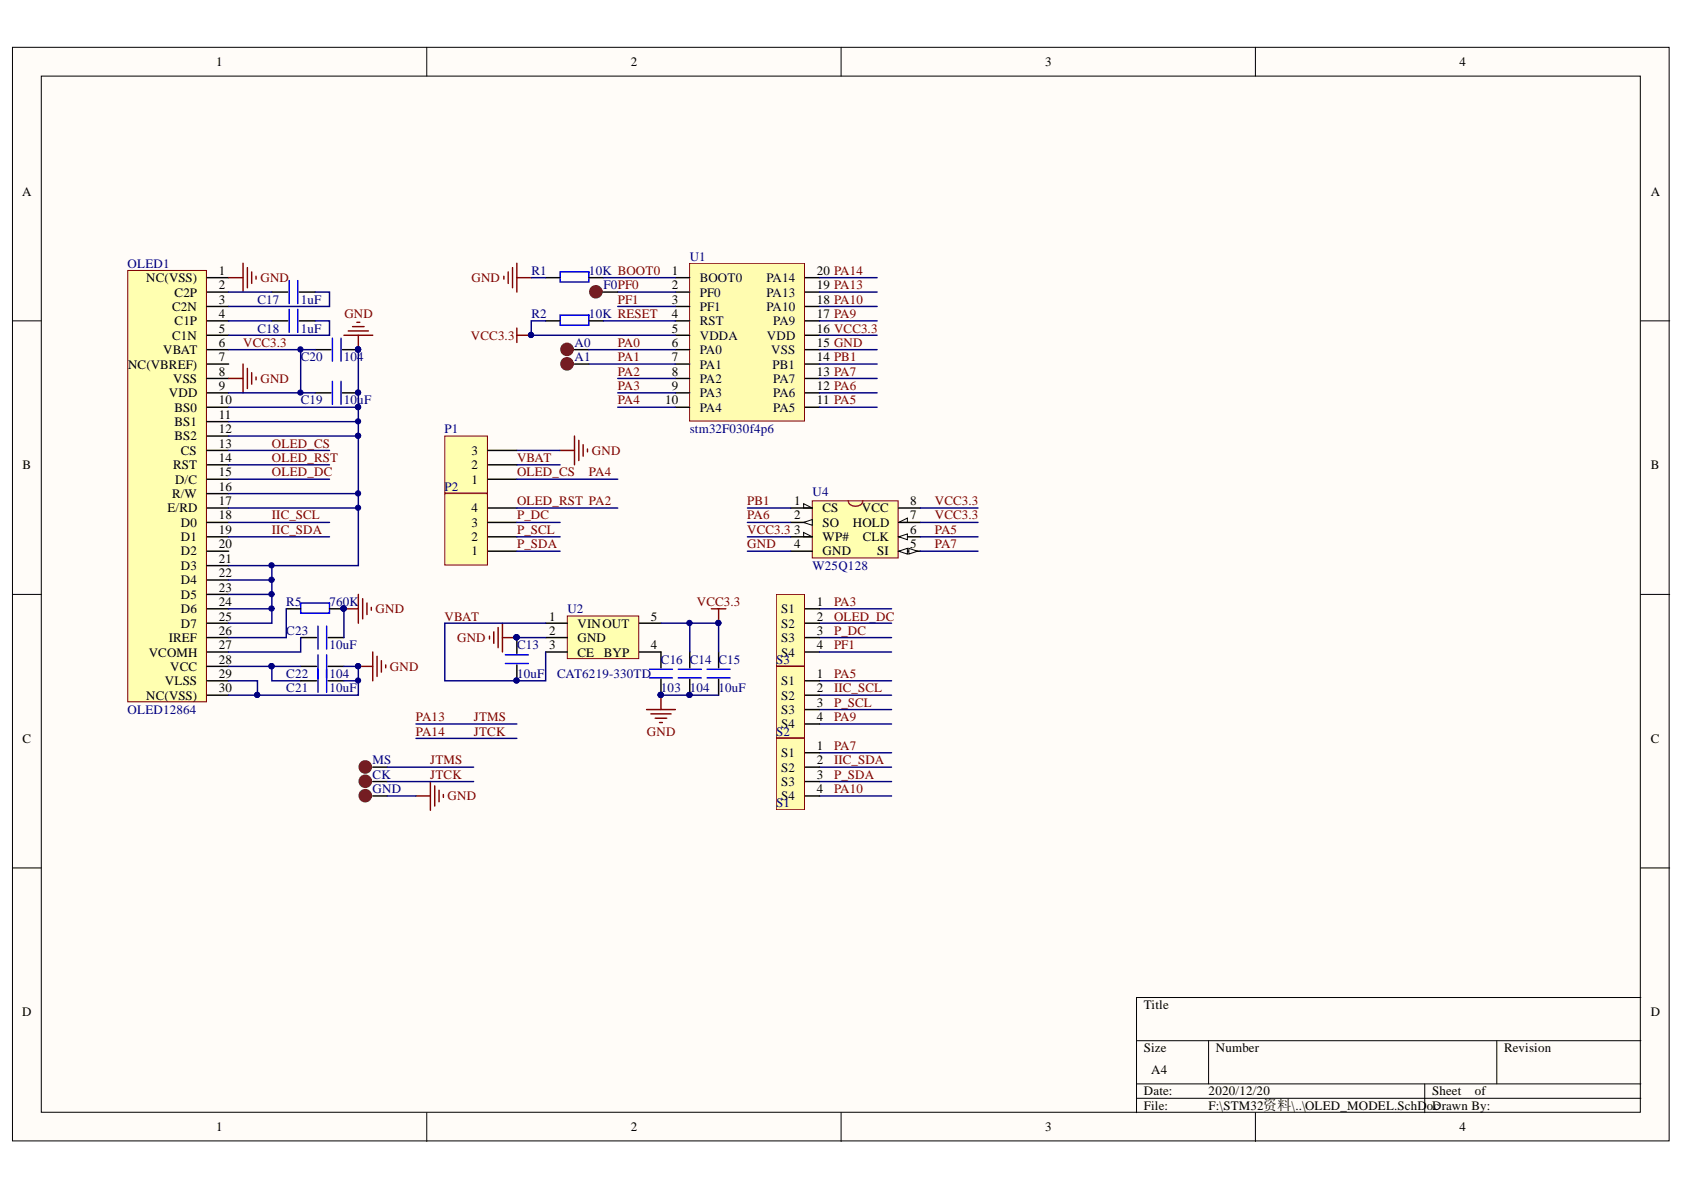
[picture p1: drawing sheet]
# Altium project OLED_MODEL.PrjPcb
1 sheet, 29 parts. Net scope: global (net labels, ports and power ports of the same name join across sheets).
Board file: OLED_MODEL.PcbDoc

## Sheet OLED_MODEL.SchDoc
size A4

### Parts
A0  TEST POINT  [TP-1.5]  (value not drawn)
A1  TEST POINT  [TP-1.5]  (value not drawn)
C13  10uF  [C 0603_L]
C14  104  [C 0603_L]
C15  10uF  [C 0603_L]
C16  103  [C 0603_L]
C17  1uF  [C 0603_L]
C18  1uF  [C 0603_L]
C19  10uF  [C 0603_L]
C20  104  [C 0603_L]
C21  10uF  [C 0603_L]
C22  104  [C 0603_L]
C23  10uF  [C 0603_L]
CK  TEST POINT  [TP-1.5]  (value not drawn)
F0  TEST POINT  [TP-1.5]  (value not drawn)
GND  TEST POINT  [TP-1.5]  (value not drawn)
MS  TEST POINT  [TP-1.5]  (value not drawn)
OLED1  OLED12864  [OLED_0.96]
P1  Header 3  [HDR2.54-LI-3P]  (value not drawn)
P2  Header 4  [HDR2.54-LI-4P]  (value not drawn)
R1  10K  [R 0603_L]
R2  10K  [R 0603_L]
R5  760K  [R 0603_L]
S1  selecter  [selector_4]  (value not drawn)
S2  selecter  [selector_4]  (value not drawn)
S3  selecter  [selector_4]  (value not drawn)
U1  stm32F030f4p6  [TSSOP20_N]
U2  CAT6219-330TD  [SOT23-5N]
U4  W25Q128  [SOIC-8]

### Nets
GND: C13.2 C14.1 C15.1 C16.1 C19.1 C20.1 C21.1 C22.1 C23.1 GND.1 OLED1.1(NC(VSS)) OLED1.8(VSS) OLED1.10(BS0) OLED1.11(BS1) OLED1.12(BS2) OLED1.16(R/W) OLED1.17(E/RD) OLED1.21(D3) OLED1.22(D4) OLED1.23(D5) OLED1.24(D6) OLED1.25(D7) OLED1.29(VLSS) OLED1.30(NC(VSS)) P1.3 R1.2 R5.1 U1.15(VSS) U2.2(GND) U4.4(GND)
VCC3.3: C14.2 C15.2 C19.2 C20.2 OLED1.6(VBAT) OLED1.9(VDD) R2.2 U1.5(VDDA) U1.16(VDD) U2.5(OUT) U4.3(WP#) U4.7(HOLD) U4.8(VCC)
BOOT0: R1.1 U1.1(BOOT0)
IIC_SCL: OLED1.18(D0) S2.2(S2)
IIC_SDA: OLED1.19(D1) S1.2(S2)
JTCK: CK.1 U1.20(PA14)  [also labelled PA14]
JTMS: MS.1 U1.19(PA13)  [also labelled PA13]
OLED_CS: OLED1.13(CS) P1.1 U1.10(PA4)  [also labelled PA4]
OLED_DC: OLED1.15(D/C) S3.2(S2)
OLED_RST: OLED1.14(RST) P2.4 U1.8(PA2)  [also labelled PA2]
P_DC: P2.3 S3.3(S3)
P_SCL: P2.2 S2.3(S3)
P_SDA: P2.1 S1.3(S3)
PA0: A0.1 U1.6(PA0)
PA1: A1.1 U1.7(PA1)
PA3: S3.1(S1) U1.9(PA3)
PA5: S2.1(S1) U1.11(PA5) U4.6(CLK)
PA6: U1.12(PA6) U4.2(SO)
PA7: S1.1(S1) U1.13(PA7) U4.5(SI)
PA9: S2.4(S4) U1.17(PA9)
PA10: S1.4(S4) U1.18(PA10)
PB1: U1.14(PB1) U4.1(CS)
PF0: F0.1 U1.2(PF0)
PF1: S3.4(S4) U1.3(PF1)
RESET: R2.1 U1.4(RST)
VBAT: C13.1 P1.2 U2.1(VIN) U2.3(CE)
NetC16_2: C16.2 U2.4(BYP)
NetC17_1: C17.1 OLED1.3(C2N)
NetC17_2: C17.2 OLED1.2(C2P)
NetC18_1: C18.1 OLED1.5(C1N)
NetC18_2: C18.2 OLED1.4(C1P)
NetC21_2: C21.2 C22.2 OLED1.28(VCC)
NetC23_2: C23.2 OLED1.27(VCOMH)
NetOLED1_26: OLED1.26(IREF) R5.2

Not connected (* = marked no-connect by the designer): OLED1 7(NC(VBREF)) 20(D2)
